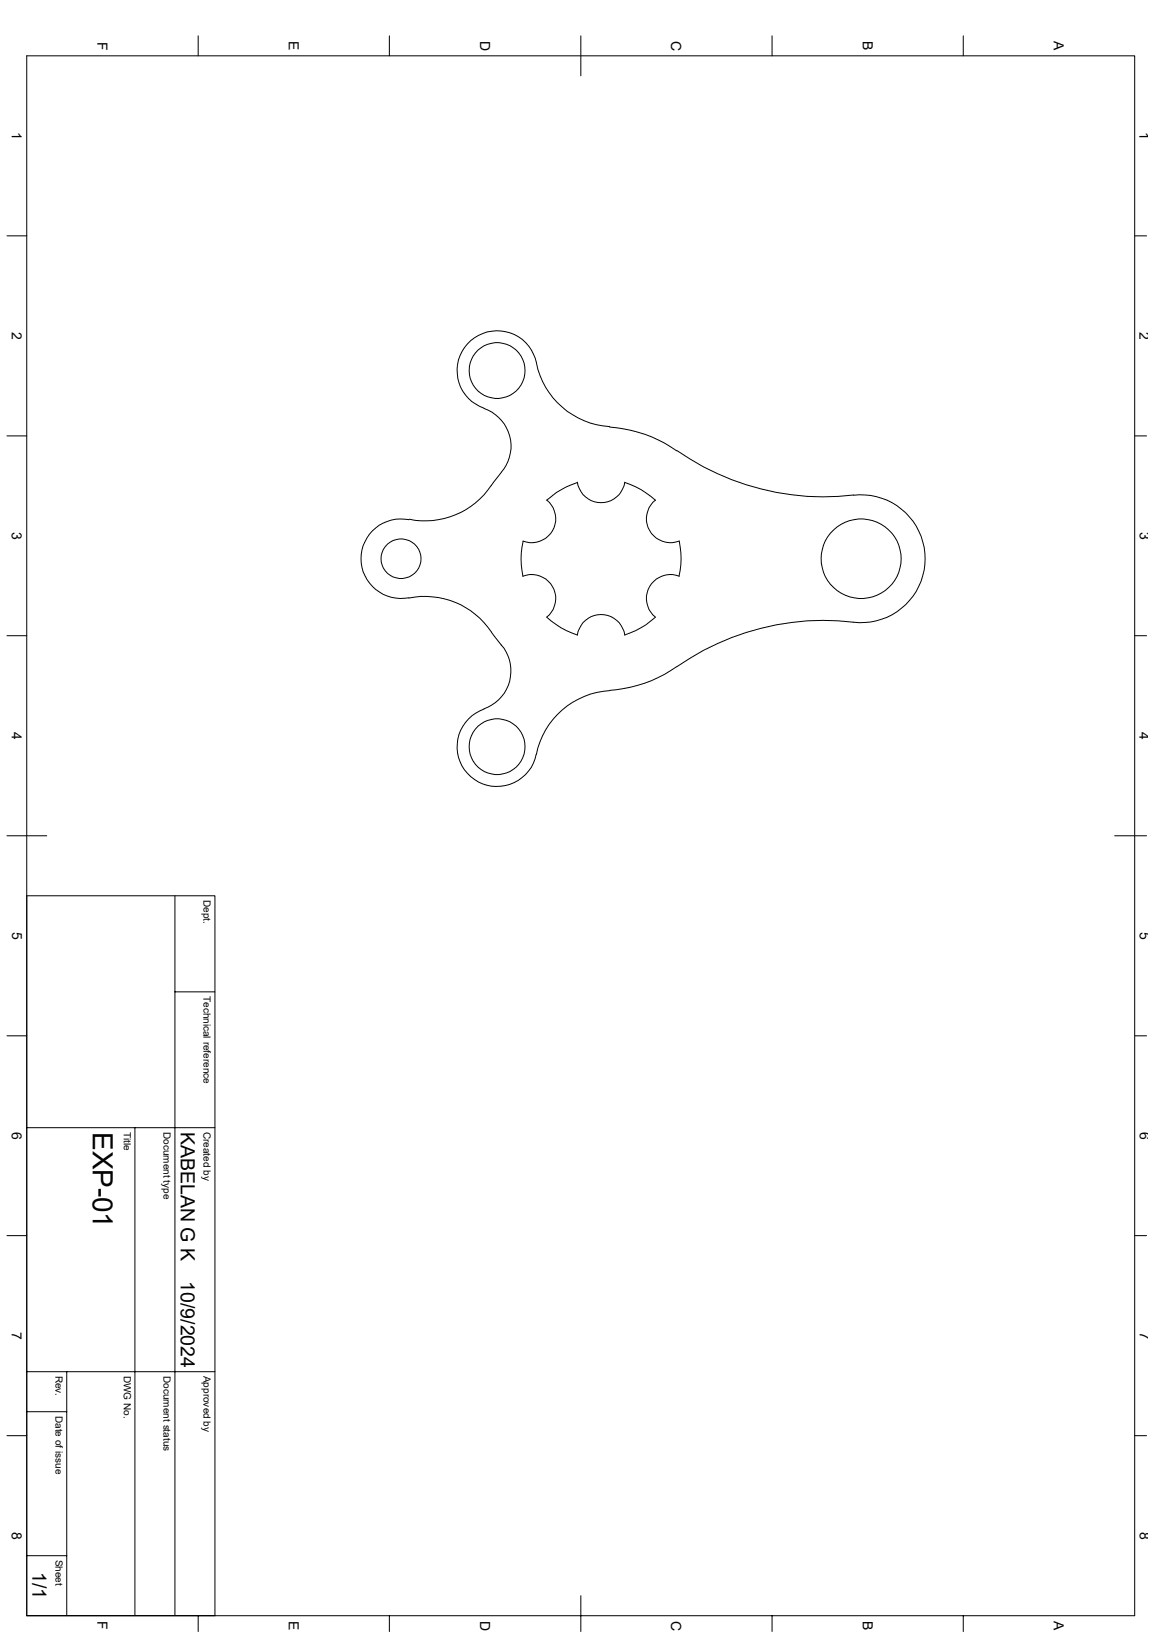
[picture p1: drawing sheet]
<svg xmlns="http://www.w3.org/2000/svg" width="210mm" height="297mm" viewBox="0 0 210 297" stroke-linecap="round" stroke-linejoin="round" font-family="sans-serif">
<g fill="none" stroke="#000" stroke-width=".18">
<path d="M4.9 10.2h201.6v283.8h-201.6zM36.1 6.5v3.7M70.9 6.5v3.7M105.7 6.5v7.3M140.5 6.5v3.7M175.3 6.5v3.7M1.3 42.9h3.6M206.5 42.9h2.2M1.3 79.3h3.6M88.1 74.3a7.2 7.2 0 0 1 3.1 11.6M88.1 74.3a7.3 7.3 0 0 1-2.4-12.4 7.3 7.3 0 0 1 11.9 4.1 14.6 14.6 0 0 0 13.4 11.6M111 77.7a23.8 23.8 0 0 1 12.1 4.3"/>
<path d="M206.5 79.3h2.2M74.4 94.6a7.3 7.3 0 0 0-8.7 7.1 7.3 7.3 0 0 0 8.7 7.1M91.2 86l-.4 .6a22.4 22.4 0 0 1-6 6.2 14.7 14.7 0 0 1-10.3 1.7M95.2 98.5a14.4 14.4 0 0 0 0 6.4M99.5 91a4.4 4.4 0 0 1 1 5.6 4.4 4.4 0 0 1-5.3 1.9M105.1 87.8a4.4 4.4 0 0 0 4.3 3.7 4.4 4.4 0 0 0 4.3-3.7M105.1 87.8a15.4 15.4 0 0 0-5.6 3.2M113.7 87.8a14.8 14.8 0 0 1 5.6 3.2M119.3 91a4.4 4.4 0 0 0-1 5.6 4.4 4.4 0 0 0 5.3 1.9 14.4 14.4 0 0 1 0 6.4M123.2 82a46.8 46.8 0 0 0 32.2 8.1M155.4 90.1a11.6 11.6 0 0 1 13 11.6 11.6 11.6 0 0 1-13 11.5 46.8 46.8 0 0 0-32.2 8.1M1.3 115.7h3.6"/>
<path d="M74.4 108.8a14.5 14.5 0 0 1 15 6.2M89.4 115l1.4 1.8a7.4 7.4 0 0 1-2.7 12.2M95.2 104.9a4.4 4.4 0 0 1 5.3 1.8 4.4 4.4 0 0 1-1 5.6M99.5 112.4l.8 .6a14.4 14.4 0 0 0 4.8 2.6 4.4 4.4 0 0 1 4.3-3.8 4.4 4.4 0 0 1 4.3 3.8M119.3 112.4a15.4 15.4 0 0 1-5.6 3.2M123.6 104.9a4.4 4.4 0 0 0-5.4 1.8 4.4 4.4 0 0 0 1.1 5.6M206.5 115.7h2.2M88.1 129a7.3 7.3 0 0 0-2.4 12.4 7.3 7.3 0 0 0 11.9-4.1M111 125.7a14.5 14.5 0 0 0-13.4 11.6M123.1 121.3a23.8 23.8 0 0 1-12.1 4.3M1.3 152.1h7.2M202.9 152.1h5.8"/>
<path d="M4.9 163h34.2v131M31.8 163v131M1.3 188.5h3.6M31.8 180.5h7.3M206.5 188.5h2.2M4.9 205.2h34.2M24.6 205.2v88.8M1.3 224.9h3.6M206.5 224.9h2.2M4.9 256.9h7.2M4.9 249.6h34.2M12.1 249.6v44.4"/>
<path d="M1.3 261.3h3.6M206.5 261.3h2.2M4.9 283.1h7.2M36.1 294v2.9M70.9 294v2.9M105.7 290.4v6.5M140.5 294v2.9M175.3 294v2.9"/>
<circle cx="90.5" cy="67.4" r="5.1"/>
<circle cx="73" cy="101.7" r="3.6"/>
<circle cx="156.7" cy="101.7" r="7.3"/>
<circle cx="90.5" cy="135.9" r="5.1"/>
</g>
<text font-size="5.1" x="16.9" y="206" transform="rotate(90 16.9 206)">EXP-01</text>
<g font-size="3.6">
<text x="32.9" y="206" transform="rotate(90 32.9 206)">KABELAN G K</text>
<text x="32.9" y="233.1" transform="rotate(90 32.9 233.1)">10/9/2024</text>
<text x="5.9" y="286.1" transform="rotate(90 5.9 286.1)">1/1</text>
</g>
<g font-size="2.5">
<text x="17.7" y="7.6" transform="rotate(90 17.7 7.6)">F</text>
<text x="52.6" y="7.5" transform="rotate(90 52.6 7.5)">E</text>
<text x="87.4" y="7.5" transform="rotate(90 87.4 7.5)">D</text>
<text x="122.2" y="7.5" transform="rotate(90 122.2 7.5)">C</text>
<text x="157" y="7.5" transform="rotate(90 157 7.5)">B</text>
<text x="191.8" y="7.5" transform="rotate(90 191.8 7.5)">A</text>
<text x="2.2" y="24" transform="rotate(90 2.2 24)">1</text>
<text x="207.4" y="24" transform="rotate(90 207.4 24)">1</text>
<text x="2.2" y="60.4" transform="rotate(90 2.2 60.4)">2</text>
<text x="207.4" y="60.4" transform="rotate(90 207.4 60.4)">2</text>
<text x="2.2" y="96.8" transform="rotate(90 2.2 96.8)">3</text>
<text x="207.4" y="96.8" transform="rotate(90 207.4 96.8)">3</text>
<text x="2.2" y="133.2" transform="rotate(90 2.2 133.2)">4</text>
<text x="207.4" y="133.2" transform="rotate(90 207.4 133.2)">4</text>
<text x="2.2" y="169.6" transform="rotate(90 2.2 169.6)">5</text>
<text x="207.4" y="169.6" transform="rotate(90 207.4 169.6)">5</text>
<text x="2.2" y="206" transform="rotate(90 2.2 206)">6</text>
<text x="207.4" y="206" transform="rotate(90 207.4 206)">6</text>
<text x="2.2" y="242.4" transform="rotate(90 2.2 242.4)">7</text>
<text x="207.4" y="242.4" transform="rotate(90 207.4 242.4)">7</text>
<text x="2.2" y="278.8" transform="rotate(90 2.2 278.8)">8</text>
<text x="207.4" y="278.8" transform="rotate(90 207.4 278.8)">8</text>
<text x="17.7" y="295.1" transform="rotate(90 17.7 295.1)">F</text>
<text x="52.6" y="295" transform="rotate(90 52.6 295)">E</text>
<text x="87.4" y="294.9" transform="rotate(90 87.4 294.9)">D</text>
<text x="122.2" y="294.9" transform="rotate(90 122.2 294.9)">C</text>
<text x="157" y="295" transform="rotate(90 157 295)">B</text>
<text x="191.8" y="295" transform="rotate(90 191.8 295)">A</text>
</g>
<g font-size="1.8">
<text x="37" y="163.7" transform="rotate(90 37 163.7)">Dept.</text>
<text x="37" y="181.2" transform="rotate(90 37 181.2)">Technical reference</text>
<text x="22.5" y="206" transform="rotate(90 22.5 206)">Title</text>
<text x="29.8" y="206" transform="rotate(90 29.8 206)">Document type</text>
<text x="37" y="206" transform="rotate(90 37 206)">Created by</text>
<text x="10.1" y="250.4" transform="rotate(90 10.1 250.4)">Rev.</text>
<text x="22.5" y="250.4" transform="rotate(90 22.5 250.4)">DWG No.</text>
<text x="29.8" y="250.4" transform="rotate(90 29.8 250.4)">Document status</text>
<text x="37" y="250.4" transform="rotate(90 37 250.4)">Approved by</text>
<text x="10.1" y="257.6" transform="rotate(90 10.1 257.6)">Date of issue</text>
<text x="10.1" y="283.9" transform="rotate(90 10.1 283.9)">Sheet</text>
</g>
</svg>
